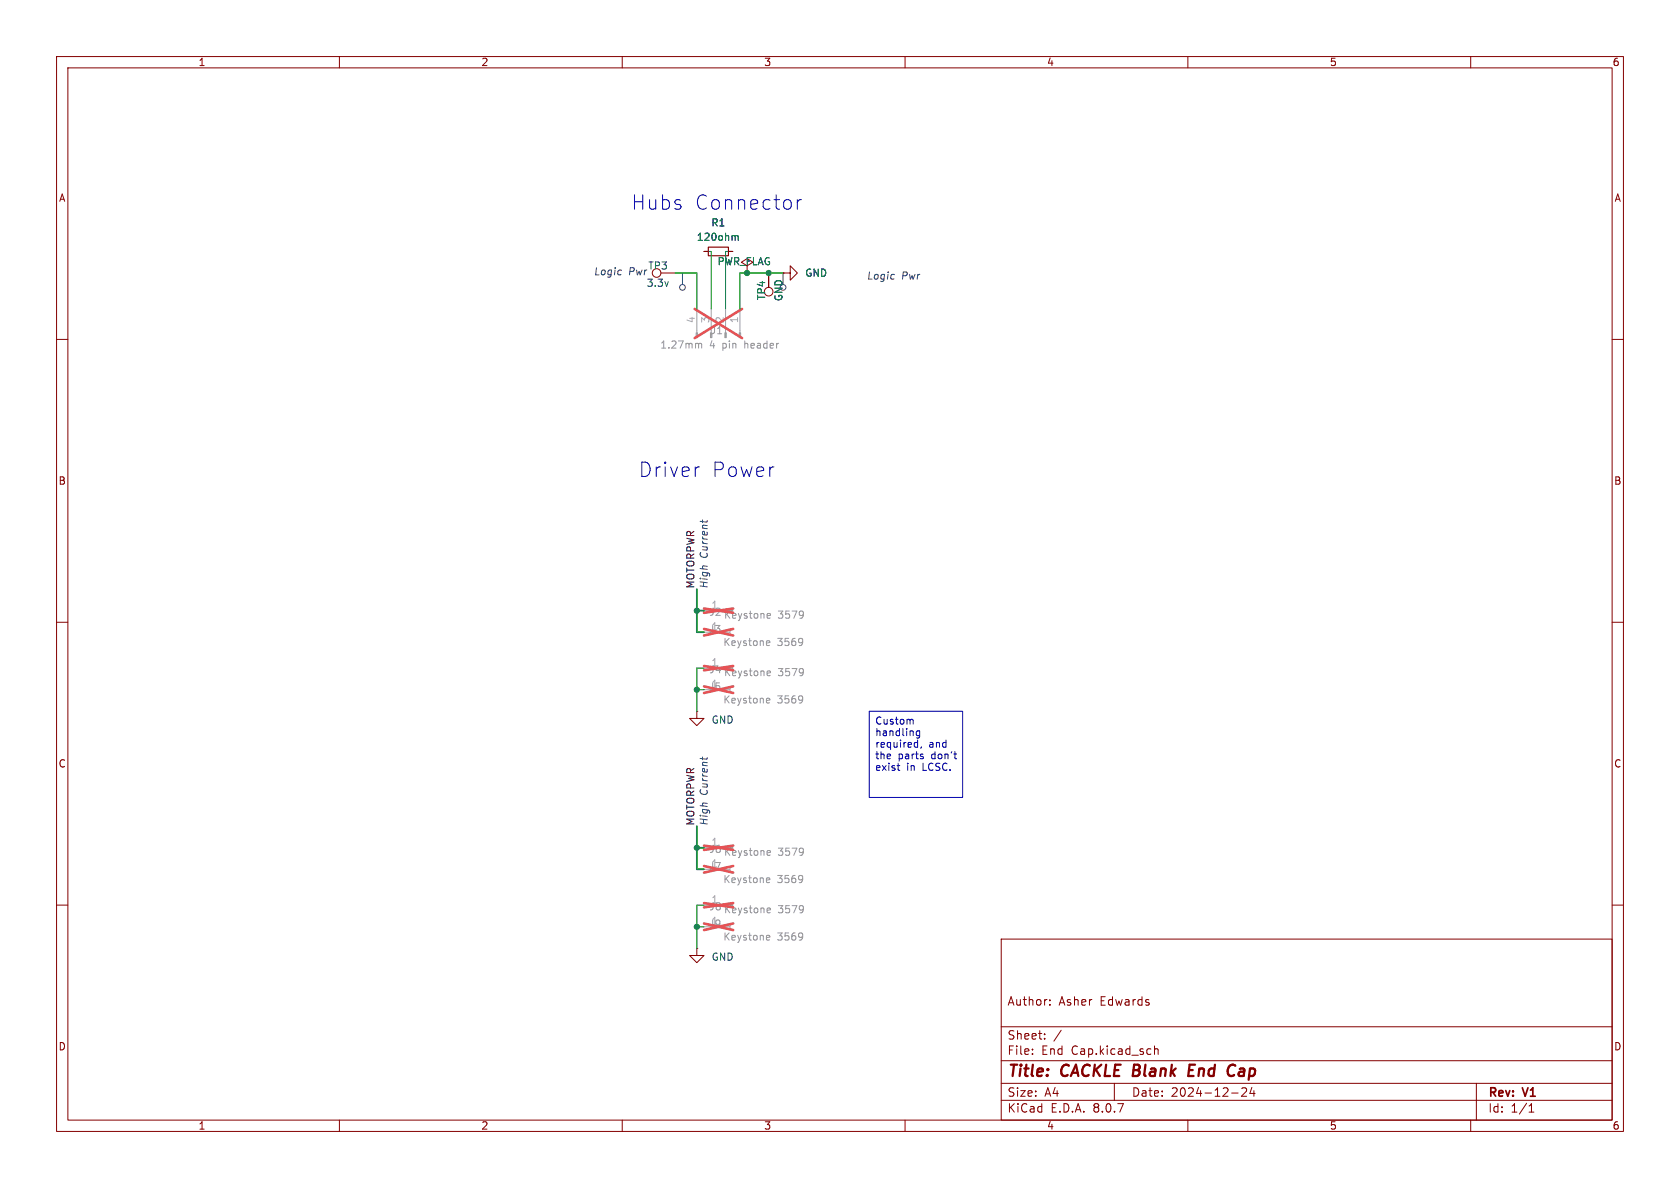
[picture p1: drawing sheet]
<svg xmlns="http://www.w3.org/2000/svg" width="297mm" height="210mm" viewBox="0 0 297 210" stroke-linecap="round" stroke-linejoin="round" font-family="sans-serif">
<g fill="none" stroke="#840000" stroke-width=".18">
<path d="M10 10h277v190h-277zM12 12h273v186h-273zM60 10v2M110 10v2M160 10v2M210 10v2M260 10v2M116.8 48.3h2.6M124.5 44.5h.7M128.8 44.5h.7M132.1 47l-1-.6 1-.7 1 .7-1 .6v1.3M132.1 48.3h.1"/>
<path d="M135.9 48.3v2.5M138.4 48.3h1.3v1.2l1.3-1.2-1.3-1.3v1.3M138.4 48.3h.1M10 60h2M285 60h2M10 110h2M285 110h2M123.2 125.7v1.3h1.3l-1.3 1.3-1.3-1.3h1.3M123.2 125.7h.1M10 160h2M123.2 167.6v1.3h1.3l-1.3 1.3-1.3-1.3h1.3M123.2 167.6h.1"/>
<path d="M177 166h108v32h-108zM185.6 177.6v.1M185.6 176.8v.1M285 160h2M60 198v2M110 198v2M160 198v2M177 194.5h108M177 191.5h108M177 187.5h108M177 181.5h108M182.5 186.3v.1"/>
<path d="M182.5 185.5v.1M184.7 183.6v.1M184.7 182.8v.1M187.6 182.1l-1.3 2M197 191.5v3M204.1 184.9v1.5M204.1 185.5l.2-.1 .4 .1v.9M210 198v2M217.7 193.2h1.2M220.3 192.4v.5l-.8 .9h.9M221.3 192.2l-.3 1.1h.9M221.7 192.8v1"/>
<path d="M260 198v2M261 191.5v6.5M270.3 196.6h.9M270.3 195.5l.4-.4v1.5"/>
<circle cx="116.1" cy="48.3" r=".76"/>
<circle cx="135.9" cy="51.6" r=".76"/>
</g>
<path d="M210.2 189.2h.7M211.3 188.2h-1l-.2 2h.9M218 188.2l.4 .2" fill="none" stroke="#840000" stroke-width=".4"/>
<g fill="none" stroke="#a1a1a1" stroke-width=".18">
<path d="M123.2 54.6v4.2M125.7 54.6v3.8M128.3 54.6v4.2M130.8 54.6v4.2M124.5 118.1h3.8M124.5 111.8h4.5M124.5 108h3.8M129.5 111.3l-.3 .1-.2 .4 .2 .3 .3 .2M124.5 121.9h4.5M129.5 121.4l-.3 .2-.2 .3 .2 .4 .3 .1M124.5 153.7h4.5M124.5 149.9h3.8"/>
<path d="M129.5 153.2l-.3 .1-.2 .4 .2 .3 .3 .2M124.5 160h3.8M124.5 163.8h4.5M129.5 163.3l-.3 .2-.2 .3 .2 .4 .3 .1"/>
</g>
<g fill="none" stroke="#989898" stroke-width=".18">
<path d="M123.5 60.9l.2-.2 .3 .1v.7M135.7 113.3h.3l.1 .3-.6 .1M135.8 118.6l.4 .1v.2l-.6 .1M135.8 108.4l.4 .1v.2l-.6 .2M136 114.1h-.3M136.2 119.4l-.4 .1M136.2 109.2l-.4 .1M141.8 113v.8M141.9 113.4l-.1 .1M142 118.3v.8M142 108.1v.9M142 118.7v.1"/>
<path d="M142 108.6v.1M135.7 123.4l.3 .1 .1 .2-.6 .2M136 124.2l-.3 .1M141.8 123.1v.9M141.9 123.6l-.1 .1M135.7 155.2h.3l.1 .3-.6 .1M135.8 150.4h.4v.3l-.6 .1M136 156h-.3M136.2 151.1l-.4 .1M141.8 154.9v.8M141.9 155.3l-.1 .1M142 150.1v.8"/>
<path d="M142 150.5v.1M135.7 165.3l.3 .1 .1 .2-.6 .2M135.8 160.5l.4 .1v.2l-.6 .1M136 166.1l-.3 .1M136.2 161.3l-.4 .1M141.8 165v.9M141.9 165.5l-.1 .1M142 160.2v.9M142 160.6v.2"/>
</g>
<g fill="none" stroke="#e65255" stroke-width=".46">
<path d="M122.8 54.6l8.4 5.2M131.2 54.6l-8.4 5.2M124.5 117.7l5.1 .8M124.5 111.2l5.1 1.1M124.5 107.6l5.1 .7M129.6 117.7l-5.1 .8M129.6 111.2l-5.1 1.1M129.6 107.6l-5.1 .7M124.5 121.3l5.1 1.2M129.6 121.3l-5.1 1.2M124.5 153.1l5.1 1.2M124.5 149.5l5.1 .7"/>
<path d="M124.5 159.6l5.1 .8M129.6 153.1l-5.1 1.2M129.6 149.5l-5.1 .7M129.6 159.6l-5.1 .8M124.5 163.2l5.1 1.2M129.6 163.2l-5.1 1.2"/>
</g>
<g fill="#a1a1a1" stroke="#a1a1a1" stroke-width=".18">
<path d="M123.1 58.8h.2v.9h-.2z"/>
<path d="M128.1 58.8h.3v.9h-.3z"/>
<path d="M130.7 58.8h.2v.9h-.2z"/>
</g>
<path d="M125.2 43.7h3.6v1.5h-3.6z" fill="none" stroke="#840000" stroke-width=".2"/>
<path d="M130 41.8l.1-.2 .3 .1 .1 .8" fill="none" stroke="#006464" stroke-width=".18"/>
<g fill="none" stroke="#484848" stroke-width=".18">
<path d="M109.8 47.7l.1 .1M120.6 48.3v2M138.4 48.3v2M158 48.5l.1 .1M124.2 91.9v.5M125 92v.1M124.2 133.8v.5M125 133.9v.1"/>
<circle cx="120.7" cy="50.8" r=".51"/>
</g>
<g fill="none" stroke="#0000c2" stroke-width=".18">
<path d="M141 35.3v1.7M141.7 35.3a.65 .65 0 0 0-.7 .5M123.4 82.5h.2M153.7 125.7h16.5v15.3h-16.5zM158.8 136.1l.3 .1M161.1 127.2l.3 .1v.7M161.9 131.2l.3 .1M162.2 130.8v1.3M162.2 132l-.3 .1M162.6 129.2v1l-.3 .3-.3-.1M162.6 129.3l-.4-.1-.2 .2 .1 .6h.5M162.9 132l-.1 .3"/>
<path d="M163.2 133.8v.3"/>
</g>
<path d="M119.4 48.3h3.8v6.3M138.4 48.3h-7.6v6.3M124.5 118.1h-1.3v7.6M123.2 121.9h1.3M123.2 163.8h1.3M124.5 160h-1.3v7.6" fill="none" stroke="#009600" stroke-width=".2"/>
<path d="M124.5 44.5h1.2v10.1M129.5 44.5h-1.2v10.1" fill="none" stroke="#009600" stroke-width=".18"/>
<path d="M123.2 104.1v7.7h1.3M123.2 108h1.3M123.2 149.9h1.3M123.2 146.1v7.6h1.3" fill="none" stroke="#009600" stroke-width=".3"/>
<g fill="#009600" stroke="#009600" stroke-width=".18">
<circle cx="123.2" cy="163.8" r=".46"/>
<circle cx="123.2" cy="149.9" r=".46"/>
<circle cx="123.2" cy="121.9" r=".46"/>
<circle cx="123.2" cy="108" r=".46"/>
<circle cx="132.1" cy="48.3" r=".46"/>
<circle cx="135.9" cy="48.3" r=".46"/>
</g>
<g font-size="3.5" fill="#0000c2">
<text x="111.6" y="37.3">Hubs</text>
<text x="122.8" y="37.3">Connector</text>
<text x="112.9" y="84.6">Driver</text>
<text x="125.8" y="84.6">Power</text>
</g>
<g font-size="2.8" fill="#840000">
<text x="178" y="190.9">Title:</text>
<text x="187.7" y="190.9">CACKLE Blank</text>
<text x="211.7" y="190.9">End</text>
<text x="219.5" y="190.9">Cap</text>
</g>
<g font-size="2.1" fill="#840000">
<text x="178" y="178">Author:</text>
<text x="187.2" y="178">Asher</text>
<text x="194.5" y="178">Edwards</text>
<text x="178" y="184">Sheet:</text>
<text x="178" y="186.7">File:</text>
<text x="184.1" y="186.7">End</text>
<text x="189.5" y="186.7">Cap.kicad_sch</text>
<text x="178" y="196.9">KiCad</text>
<text x="178" y="194.1">Size:</text>
<text x="184.7" y="194.1">A4</text>
<text x="185.7" y="196.9">E.D.A.</text>
<text x="193.3" y="196.9">8.0.7</text>
<text x="200" y="194.1">Date:</text>
<text x="207" y="194.1">2024-12-24</text>
<text x="263" y="194.3">Rev:</text>
<text x="263" y="196.9">Id:</text>
<text x="267.1" y="196.9">1/1</text>
<text x="269.4" y="194.3">V1</text>
</g>
<g font-size="1.8" fill="#840000">
<text x="35" y="11.9">1</text>
<text x="85" y="11.9">2</text>
<text x="135" y="11.9">3</text>
<text x="185" y="11.9">4</text>
<text x="235" y="11.9">5</text>
<text x="285" y="11.9">6</text>
<text x="10.3" y="35.9">A</text>
<text x="285.3" y="35.9">A</text>
<text x="10.3" y="85.9">B</text>
<text x="285.3" y="85.9">B</text>
<text x="10.3" y="135.9">C</text>
<text x="285.3" y="135.9">C</text>
<text x="10.3" y="185.9">D</text>
<text x="285.3" y="185.9">D</text>
<text x="35" y="199.9">1</text>
<text x="85" y="199.9">2</text>
<text x="135" y="199.9">3</text>
<text x="185" y="199.9">4</text>
<text x="235" y="199.9">5</text>
<text x="285" y="199.9">6</text>
</g>
<g font-size="1.8" fill="#006464">
<text x="125.7" y="40.2">R1</text>
<text x="114.5" y="47.9">TP3</text>
<text x="123.1" y="42.8">120ohm</text>
<text x="126.8" y="47.1">PWR_FLAG</text>
<text x="114.2" y="50.9">3.3v</text>
<text x="135.5" y="53.1" transform="rotate(-90 135.5 53.1)">TP4</text>
<text x="138.5" y="53.3" transform="rotate(-90 138.5 53.3)">GND</text>
<text x="142.2" y="49.1">GND</text>
<text x="125.7" y="128.1">GND</text>
<text x="125.7" y="170">GND</text>
</g>
<g font-size="1.8" fill="#484848">
<text x="104.9" y="48.9">Logic</text>
<text x="111.1" y="48.9">Pwr</text>
<text x="153.2" y="49.6">Logic</text>
<text x="159.4" y="49.6">Pwr</text>
<text x="125.3" y="98.7" transform="rotate(-90 125.3 98.7)">Current</text>
<text x="125.3" y="104.1" transform="rotate(-90 125.3 104.1)">High</text>
<text x="125.3" y="140.6" transform="rotate(-90 125.3 140.6)">Current</text>
<text x="125.3" y="146.1" transform="rotate(-90 125.3 146.1)">High</text>
</g>
<g font-size="1.8" fill="#aaa">
<text x="122.9" y="57.2" transform="rotate(-90 122.9 57.2)">4</text>
<text x="125.5" y="57.2" transform="rotate(-90 125.5 57.2)">3</text>
<text x="128" y="57.2" transform="rotate(-90 128 57.2)">2</text>
<text x="130.6" y="57.2" transform="rotate(-90 130.6 57.2)">1</text>
<text x="125.7" y="117.9">1</text>
</g>
<g font-size="1.8" fill="#989898">
<text x="125.6" y="59.3">J1</text>
<text x="116.6" y="61.8">1.27mm</text>
<text x="125.4" y="61.8">4</text>
<text x="127.8" y="61.8">pin</text>
<text x="131.9" y="61.8">header</text>
<text x="125.7" y="107.7">1</text>
<text x="125.2" y="112.1">J3</text>
<text x="125.3" y="109.1">J2</text>
<text x="125.7" y="111.5">1</text>
<text x="127.9" y="109.6">Keystone</text>
<text x="137.5" y="109.6">3579</text>
<text x="125.3" y="119.2">J4</text>
<text x="127.8" y="114.4">Keystone</text>
<text x="127.9" y="119.7">Keystone</text>
<text x="137.4" y="114.4">3569</text>
<text x="137.5" y="119.7">3579</text>
<text x="125.2" y="122.3">J5</text>
<text x="125.7" y="121.7">1</text>
<text x="127.8" y="124.6">Keystone</text>
<text x="137.4" y="124.6">3569</text>
<text x="125.7" y="149.6">1</text>
<text x="125.2" y="154">J7</text>
<text x="125.3" y="151">J6</text>
<text x="125.7" y="153.4">1</text>
<text x="127.9" y="151.5">Keystone</text>
<text x="137.5" y="151.5">3579</text>
<text x="125.3" y="161.1">J8</text>
<text x="125.7" y="159.8">1</text>
<text x="127.8" y="156.3">Keystone</text>
<text x="127.9" y="161.6">Keystone</text>
<text x="137.4" y="156.3">3569</text>
<text x="137.5" y="161.6">3579</text>
<text x="125.2" y="164.2">J9</text>
<text x="125.7" y="163.6">1</text>
<text x="127.8" y="166.5">Keystone</text>
<text x="137.4" y="166.5">3569</text>
</g>
<g font-size="1.8" fill="#0f0f0f">
<text x="122.8" y="104.1" transform="rotate(-90 122.8 104.1)">MOTORPWR</text>
<text x="122.8" y="146.1" transform="rotate(-90 122.8 146.1)">MOTORPWR</text>
</g>
<g font-size="1.8" fill="#0000c2">
<text x="154.6" y="128.4">Custom</text>
<text x="154.6" y="130.5">handling</text>
<text x="154.6" y="132.5">required,</text>
<text x="154.6" y="134.5">the</text>
<text x="154.6" y="136.6">exist</text>
<text x="158.8" y="134.5">parts</text>
<text x="160.3" y="136.6">in</text>
<text x="163.2" y="136.6">LCSC.</text>
<text x="164.2" y="132.5">and</text>
<text x="164.8" y="134.5">don't</text>
</g>
</svg>
